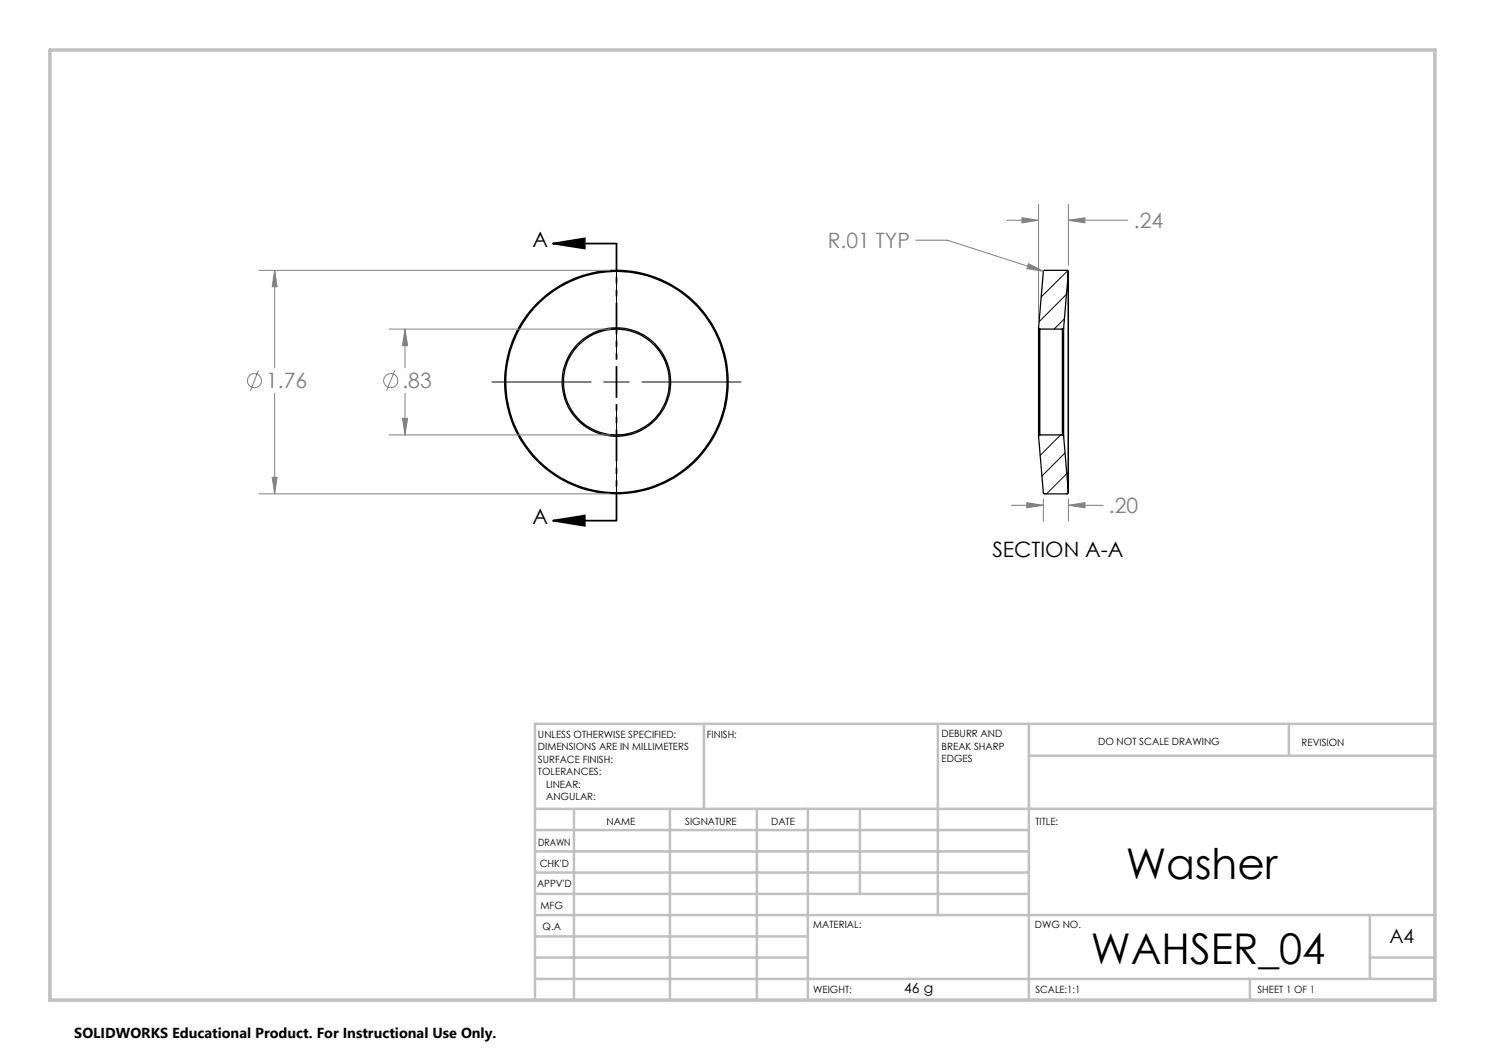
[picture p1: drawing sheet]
<svg xmlns="http://www.w3.org/2000/svg" width="297mm" height="210mm" viewBox="0 0 297 210" stroke-linecap="round" stroke-linejoin="round" font-family="sans-serif">
<g fill="none" stroke="#000" stroke-width=".25">
<path d="M213.7 54.3v44.2M213.7 54.3l-.2-.2h-4.8l-1 11.5M213.7 54.3l-1 11.3M207.7 65.6v21.6M207.7 65.6l.3 .2M208 65.8v21.2M208 65.8h4.5M212.5 65.8v21.2M212.7 65.6l-.2 .2M212.7 65.6v21.6M207.7 87.3l1 11.3 .2 .2h4.6l.2-.3M208 87l-.2 .1-.1 .2"/>
<path d="M208 87h4.5M212.5 87l.2 .2M212.7 87.2l1 11.3"/>
<circle cx="123.3" cy="76.4" r="10.6"/>
<circle cx="123.3" cy="76.4" r="10.9"/>
<circle cx="123.3" cy="76.4" r="22.4"/>
<circle cx="123.3" cy="76.4" r="22.1"/>
</g>
<path d="M123.3 51.5v19.8M213.3 58.9l-5.5 5.5M213.6 54.1l-5.4 5.3M98.4 76.4h19.8M120.8 76.4h5M123.3 73.9v5M128.4 76.4h19.8M212.9 63.8l-2.1 2M123.3 81.5v19.8M212.1 87l-4.1 4.1M213 90.6l-4.6 4.6M213.4 94.7l-4.1 4.1" fill="none" stroke="#000" stroke-width=".2"/>
<g fill="none" stroke="#808080" stroke-width=".2">
<path d="M51.8 54.1h70.2M54.9 54.1l.5 3.3h-1zM54.9 54.1v19.5M183.1 48h6.4l19.2 6.2M201.4 44.1h6.3M204.4 43.6l3.3 .5-3.3 .5zM205.7 52.7l3 1.5-3.3-.5zM207.7 40.9v23.4M213.7 44.1l3.3-.5v1zM213.7 40.9v12.1M213.7 44.1h11.9M51.7 74.1l-1.6 4"/>
<path d="M54.9 78.7v20.1M77.8 65.8h44.2M79 74.1l-1.7 4M81 65.8l.5 3.3h-1zM81 65.8v7.8M81 78.7v8.3M51.8 98.8h70.2M54.4 95.5h1l-.5 3.3zM77.8 87h44.2M80.5 83.7h1l-.5 3.3zM208.7 99.8v4.4M213.7 99.8v4.4"/>
<path d="M202.3 101.1h6.4M205.4 100.5l3.3 .6-3.3 .5zM213.7 101.1l3.3-.6v1.1zM213.7 101.1h6.9"/>
<circle cx="50.9" cy="76.1" r="1.41"/>
<circle cx="78.1" cy="76.1" r="1.41"/>
</g>
<path d="M110.6 48.7l6.3-1v2zM110.6 48.7h12.7M110.6 104.1l6.3-1v2.1zM110.6 104.1h12.7" fill="none" stroke="#000" stroke-width=".35"/>
<path d="M123.3 48.7v55.4" fill="none" stroke="#000" stroke-width=".35" stroke-dasharray="6.3 1.3 1.3 1.3 1.3 1.3" stroke-dashoffset=".9" stroke-linecap="butt"/>
<g fill="none" stroke="#c0c0c0" stroke-width=".5">
<path d="M140.8 144.8v17M187.6 144.8v38.2M205.8 144.8v55.2M205.8 151.2h81.2M257.8 144.8v6.4M287 144.8h-180v55.2M107 161.8h180M107 178.8h98.8M107 174.5h98.8M107 170.3h98.8M107 166h98.8M114.8 161.8v38.2"/>
<path d="M134 161.8v38.2M151.4 161.8v38.2M161.6 161.8v38.2M172 161.8v17M107 195.8h180M107 191.5h54.6M107 187.3h54.6M107 183h180M250 195.8v4.2M274 191.5h13M274 183v12.8"/>
</g>
<path d="M10 10h277v190h-277z" fill="none" stroke="#c0c0c0" stroke-width=".7"/>
<path d="M110.6 48.7l6.3-1v2zM110.6 104.1l6.3-1v2.1z" fill="#000"/>
<path d="M54.9 54.1l.5 3.3h-1zM54.4 95.5h1l-.5 3.3zM81 65.8l.5 3.3h-1zM80.5 83.7h1l-.5 3.3zM213.7 44.1l3.3-.5v1zM204.4 43.6l3.3 .5-3.3 .5zM213.7 101.1l3.3-.6v1.1zM205.4 100.5l3.3 .6-3.3 .5zM205.7 52.7l-.3 1 3.3 .5z" fill="#808080"/>
<g font-size="8.5">
<text x="225.1" y="175.9">Washer</text>
<text x="218.2" y="192.7">WAHSER_04</text>
</g>
<g font-size="4.2" fill="#808080">
<text x="226.8" y="45.6">.24</text>
<text x="165.6" y="49.6">R.01 TYP</text>
<text x="53.2" y="77.7">1.76</text>
<text x="80.5" y="77.7">.83</text>
<text x="221.8" y="102.6">.20</text>
</g>
<g font-size="4.2">
<text x="106.5" y="49.4">A</text>
<text x="106.5" y="104.8">A</text>
<text x="198.5" y="111.4">SECTION A-A</text>
</g>
<text font-size="3.9" x="277.9" y="188.5">A4</text>
<text font-size="2.9" x="14.9" y="207.6">SOLIDWORKS Educational Product. For Instructional Use Only.</text>
<text font-size="2.8" x="180.8" y="198.7">46 g</text>
<g font-size="2">
<text x="107.6" y="147.6">UNLESS OTHERWISE SPECIFIED:</text>
<text x="141.4" y="147.6">FINISH:</text>
<text x="188.3" y="147.5">DEBURR AND</text>
<text x="188.3" y="150">BREAK SHARP</text>
<text x="219.6" y="149">DO NOT SCALE DRAWING</text>
<text x="260.3" y="149.2">REVISION</text>
<text x="107.6" y="150.1">DIMENSIONS ARE IN MILLIMETERS</text>
<text x="107.6" y="152.6">SURFACE FINISH:</text>
<text x="107.6" y="155.1">TOLERANCES:</text>
<text x="188.3" y="152.5">EDGES</text>
<text x="109.2" y="157.6">LINEAR:</text>
<text x="109.2" y="160.1">ANGULAR:</text>
<text x="121.3" y="165">NAME</text>
<text x="137" y="164.9">SIGNATURE</text>
<text x="154.2" y="164.9">DATE</text>
<text x="207.1" y="164.9">TITLE:</text>
<text x="107.6" y="169.1">DRAWN</text>
<text x="107.9" y="173.3">CHK'D</text>
<text x="107.4" y="177.4">APPV'D</text>
<text x="108.1" y="181.8">MFG</text>
<text x="108.5" y="186">Q.A</text>
<text x="162.6" y="185.5">MATERIAL:</text>
<text x="207" y="185.5">DWG NO.</text>
<text x="162.6" y="198.5">WEIGHT:</text>
<text x="207.1" y="198.6">SCALE:1:1</text>
<text x="251.5" y="198.6">SHEET 1 OF 1</text>
</g>
</svg>
